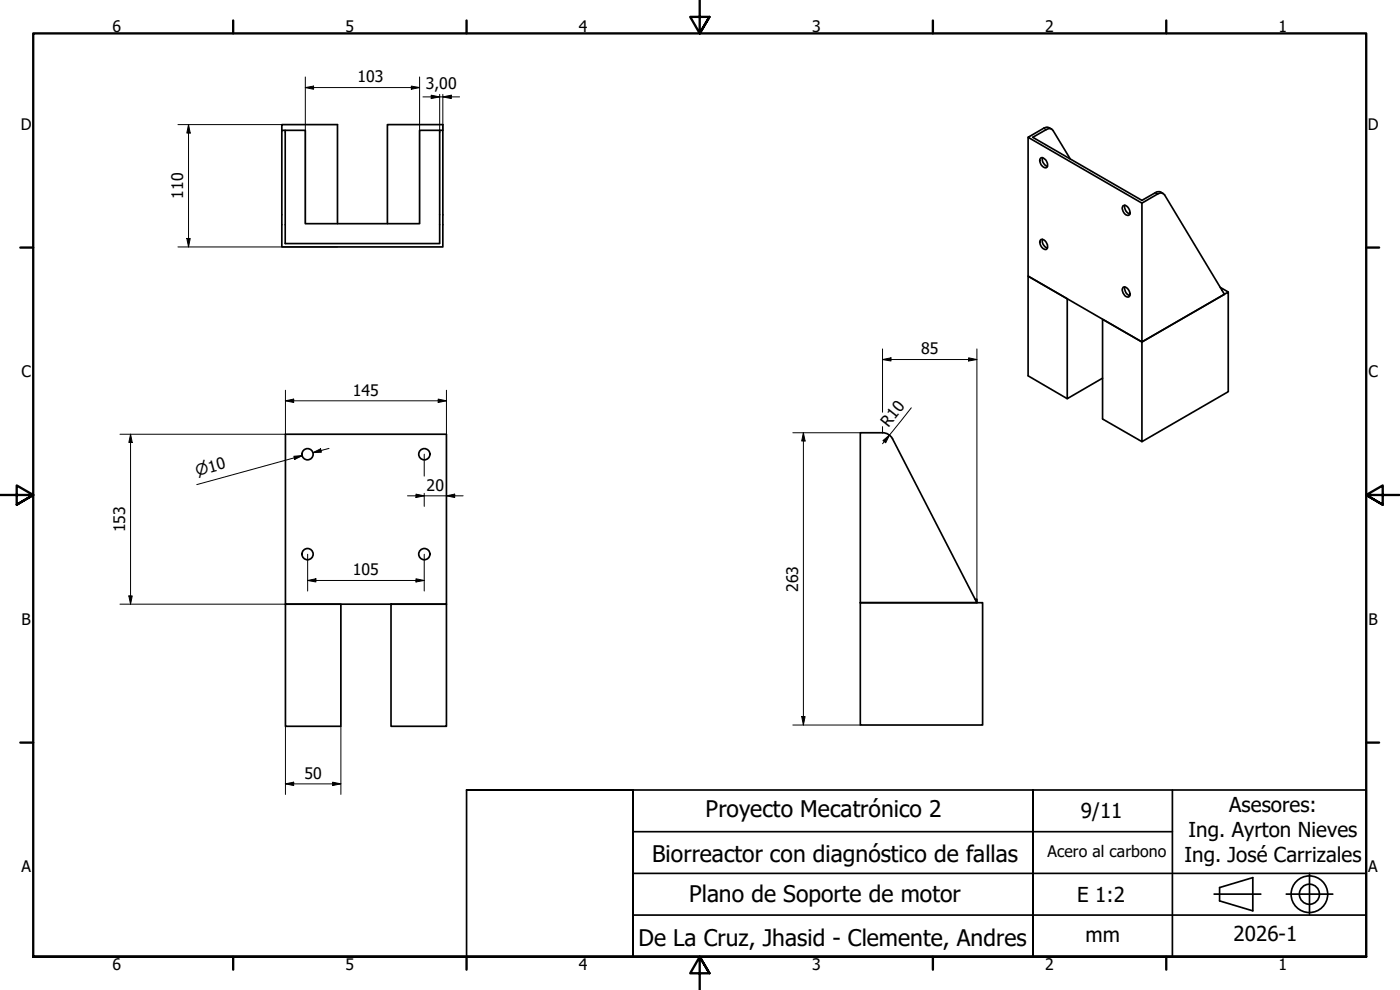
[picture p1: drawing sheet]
<svg xmlns="http://www.w3.org/2000/svg" width="420mm" height="297mm" viewBox="0 0 420 297" stroke-linecap="round" stroke-linejoin="round" font-family="sans-serif">
<!-- layer: Visible (ISO) -->
<g fill="none" stroke="#000" stroke-width=".51">
<path d="M84.6 39.1h7v28h34.3v-28h7v35h-48.3zM84.6 39.1v-1.7h16.7v29.7M85.6 39.1v34h46.4v-34M132.9 39.1v-1.7h-16.6v29.7M315.6 38.7a1.99 1.99 0 0 0-2.4-.2l-4.7 2.7 34.2 19.7 5.2-2.9a1.27 1.27 0 0 1 1.6 .5l18 29.8-24.8 14.3v-41.7M308.5 41.2v41.7l34.2 19.7M312.4 47.4a1.96 1.96 0 0 1 1.7 2.8 1.82 1.82 0 0 1-2.1-2zM312.9 47.3a2.31 2.31 0 0 0 1.4 2.7M321.2 47.7l-5.2-8.5a1.43 1.43 0 0 0-2.1-.3l-4 2.3 32.8 18.9 4.5-2.5a1.79 1.79 0 0 1 1.9 .5M312.4 71.9a1.96 1.96 0 0 1 1.7 2.8 1.83 1.83 0 0 1-2.1-2.1zM312.9 71.8a2.2 2.2 0 0 0 1.4 2.6M337.1 61.7a1.83 1.83 0 0 1 2.1 2.1 .83 .83 0 0 1-.7 .9 .83 .83 0 0 1-.9-.5l-.8-1.5z"/>
<path d="M337.6 61.6a2.37 2.37 0 0 0 1.5 2.6M337.1 86.2a1.83 1.83 0 0 1 2.1 2.1l-.1 .3a.93 .93 0 0 1-1 .6 .93 .93 0 0 1-.8-.9l-.5-1.2zM337.6 86.1a2.34 2.34 0 0 0 1.5 2.6M366.2 86.2l2.4 1.4M366.7 87h.1M330.9 113.5l-10.6 6.1v-30l-11.8-6.7v29.9l11.8 6.8M342.7 102.6l25.9-15v29.9l-25.9 15zM342.7 102.6l-11.8-6.8v29.9l11.8 6.8M85.7 130.3h48.3v51h-48.3zM264.9 129.8h-6.7v51h35l-25.4-49.2M264.9 129.8l1.7 .5 1.3 1.3M292.7 179.8h.5v1"/>
<path d="M85.7 181.3h16.6v36.6h-16.6zM117.3 181.3h16.7v36.6h-16.7zM258.2 180.8h36.7v36.7h-36.7z"/>
<circle cx="92.3" cy="136.3" r="1.68"/>
<circle cx="127.3" cy="136.3" r="1.68"/>
<circle cx="92.3" cy="166.3" r="1.68"/>
<circle cx="127.3" cy="166.3" r="1.68"/>
</g>
<!-- layer: Visible Narrow (ISO) -->
<path d="M313.2 38.5l.7 .4M346.7 57.8l.7 .4" fill="none" stroke="#000" stroke-width=".38"/>
<!-- layer: Border (ISO) -->
<g fill="none" stroke="#000" stroke-width=".7">
<path d="M70 6.1v3.9M140 6.1v3.9M210 0v10l-2.9-4.9h5.8l-2.9 4.9 2.9-4.9M280 6.1v3.9M350 6.1v3.9M6.1 74.3h3.9M410 74.3h3.9M0 148.5h10l-5-2.8v5.7l5-2.9-5 2.9M420 148.5h-10l5-2.8v5.7l-5-2.9 5 2.9M6.1 222.8h3.9M410 222.8h3.9M10 287.1v-277.1h400v277.1h-400h400"/>
<path d="M70 287.1v3.8M140 287.1v3.8M212.9 292l-2.9-4.9 2.9 4.9h-5.8l2.9-4.9v9.9M280 287.1v3.8M350 287.1v3.8"/>
</g>
<!-- layer: Title (ISO) -->
<g fill="none" stroke="#000" stroke-width=".51">
<path d="M140 237h50h-50v50.1h50v-50.1M190 237v50.1zM190 237h220v50.1h-220zM310 237v50.1v-50.1M351.9 237v50.1h-41.9M190 249.5h161.9M310 257v20M190 262.1h220M190 274.6h220M310 262.1v12.5M364.4 268.3h14M366 266.3l10-3v10l-10-3z"/>
<path d="M386 268.3h14M393 262.1v12.3"/>
<circle cx="393" cy="268.3" r="5.5"/>
<circle cx="393" cy="268.3" r="3"/>
</g>
<!-- layer: Dimension (ISO) -->
<g fill="none" stroke="#000" stroke-width=".3">
<path d="M53.4 37.4h31.2M56.6 37.4l.5 2.5h-1zM56.6 37.4v36.7M91.6 26.3l2.5-.5v1zM91.6 26.3h34.3M91.6 23.1v44M123.4 25.8l2.5 .5-2.5 .5zM125.9 23.1v44M126.9 29.1h11M129.4 28.6l2.6 .5-2.6 .5zM132 28.3v11.3M132.9 29.1l2.5-.5v1z"/>
<path d="M132.9 28.3v10.8M53.4 74.1h47.9M56.1 71.6h1l-.5 2.5zM85.7 117.1v13.2h-49.7M131.5 119.7l2.5 .6-2.5 .5zM134 117.1v13.2M264.9 107.9l2.5-.5v.9zM264.9 107.9h28.3M264.9 104.7v19M290.7 107.4l2.5 .5-2.5 .4zM293.2 104.7v76.1M39.2 130.3l.5 2.5h-1z"/>
<path d="M39.2 130.3v51M85.7 120.3l2.4-.6v1.1zM85.7 120.3h48.3M88.2 136.9l2.5-.2-2.2 1.1zM88.3 137.4l2.4-.7-31.6 8.7M93.9 135.8l2.3-1.1 .3 1zM98.7 134.5l-4.8 1.3M127.3 136.3v6.6M237.9 129.8h20.3M241.1 129.8l.5 2.5h-1zM241.1 129.8v87.7M264.9 128v1.8"/>
<path d="M265 132.2l2-1.7-1.2 2.3zM273.5 122.4l-8.6 10.7M122.3 148.8h16.7M124.8 148.3l2.5 .5-2.5 .5zM127.3 148v3.9M134 148.8l2.5-.5v1zM38.7 178.8h1l-.5 2.5zM92.3 174.2l2.5-.5v.9zM92.3 174.2h35M92.3 166.3v11M124.8 173.7l2.5 .5-2.5 .4zM127.3 166.3v11"/>
<path d="M36 181.3h49.7M85.7 217.9v20.5M102.3 217.9v20.5M237.9 217.5h20.3M240.6 215h1l-.5 2.5zM85.7 235.2l2.4-.5v1zM85.7 235.2h16.6M99.8 234.7l2.5 .5-2.5 .5z"/>
</g>
<g fill="#000">
<path d="M56.6 37.4l.5 2.5h-1zM91.6 26.3l2.5-.5v1zM123.4 25.8l2.5 .5-2.5 .5zM129.4 28.6l2.6 .5-2.6 .5zM132.9 29.1l2.5-.5v1zM56.1 71.6h1l-.5 2.5zM85.7 120.3l2.4-.6v1.1zM264.9 107.9l2.5-.5v.9zM290.7 107.4l2.5 .5-2.5 .4zM39.2 130.3l.5 2.5h-1zM88.2 136.9l2.5-.2-2.2 1.1zM93.9 135.8l2.3-1.1 .3 1z"/>
<path d="M131.5 119.7l2.5 .6-2.5 .5zM241.1 129.8l.5 2.5h-1zM265 132.2l2-1.7-1.2 2.3zM124.8 148.3l2.5 .5-2.5 .5zM134 148.8l2.5-.5v1zM38.7 178.8h1l-.5 2.5zM92.3 174.2l2.5-.5v.9zM124.8 173.7l2.5 .5-2.5 .4zM240.6 215h1l-.5 2.5zM85.7 235.2l2.4-.5v1zM99.8 234.7l2.5 .5-2.5 .5z"/>
</g>
<g font-size="6.9">
<text x="211.8" y="245.2">Proyecto Mecatrónico 2</text>
<text x="195.7" y="258.7">Biorreactor con diagnóstico de fallas</text>
<text x="206.8" y="270.7">Plano de Soporte de motor</text>
<text x="191.6" y="283.8">De La Cruz, Jhasid - Clemente, Andres</text>
</g>
<g font-size="6.2">
<text x="324.4" y="245.5">9/11</text>
<text x="368.9" y="243.7">Asesores:</text>
<text x="356.7" y="251.1">Ing. Ayrton Nieves</text>
<text x="355.5" y="258.5">Ing. José Carrizales</text>
<text x="323.3" y="270.6">E 1:2</text>
<text x="325.8" y="282.8">mm</text>
<text x="370.2" y="282.4">2026-1</text>
</g>
<g font-size="4.8">
<text x="33.7" y="9.6">6</text>
<text x="103.7" y="9.6">5</text>
<text x="173.7" y="9.6">4</text>
<text x="243.7" y="9.6">3</text>
<text x="313.7" y="9.6">2</text>
<text x="383.7" y="9.6">1</text>
<text x="107.3" y="24.7">103</text>
<text x="127.8" y="26.7">3,00</text>
<text x="6.2" y="38.9">D</text>
<text x="410.5" y="38.9">D</text>
<text x="55" y="59.7" transform="rotate(-90 55 59.7)">110</text>
<text x="276.4" y="106.2">85</text>
<text x="6.4" y="113.1">C</text>
<text x="410.7" y="113.1">C</text>
<text x="105.9" y="118.7">145</text>
<text x="266.6" y="128.4" transform="rotate(-51 266.6 128.4)">R10</text>
<text x="128" y="147.2">20</text>
<text x="37.6" y="159.7" transform="rotate(-90 37.6 159.7)">153</text>
<text x="105.9" y="172.5">105</text>
<text x="239.5" y="177.6" transform="rotate(-90 239.5 177.6)">263</text>
<text x="6.4" y="187.4">B</text>
<text x="410.7" y="187.4">B</text>
<text x="91.4" y="233.6">50</text>
<text x="314.4" y="257.2">Acero al carbono</text>
<text x="6.4" y="261.7">A</text>
<text x="410.7" y="261.7">A</text>
<text x="33.7" y="290.9">6</text>
<text x="103.7" y="290.9">5</text>
<text x="173.7" y="290.9">4</text>
<text x="243.7" y="290.9">3</text>
<text x="313.7" y="290.9">2</text>
<text x="383.7" y="290.9">1</text>
</g>
<text font-size="4.6" x="59.2" y="142.9" transform="rotate(-15 59.2 142.9)">⌀10</text>
</svg>
